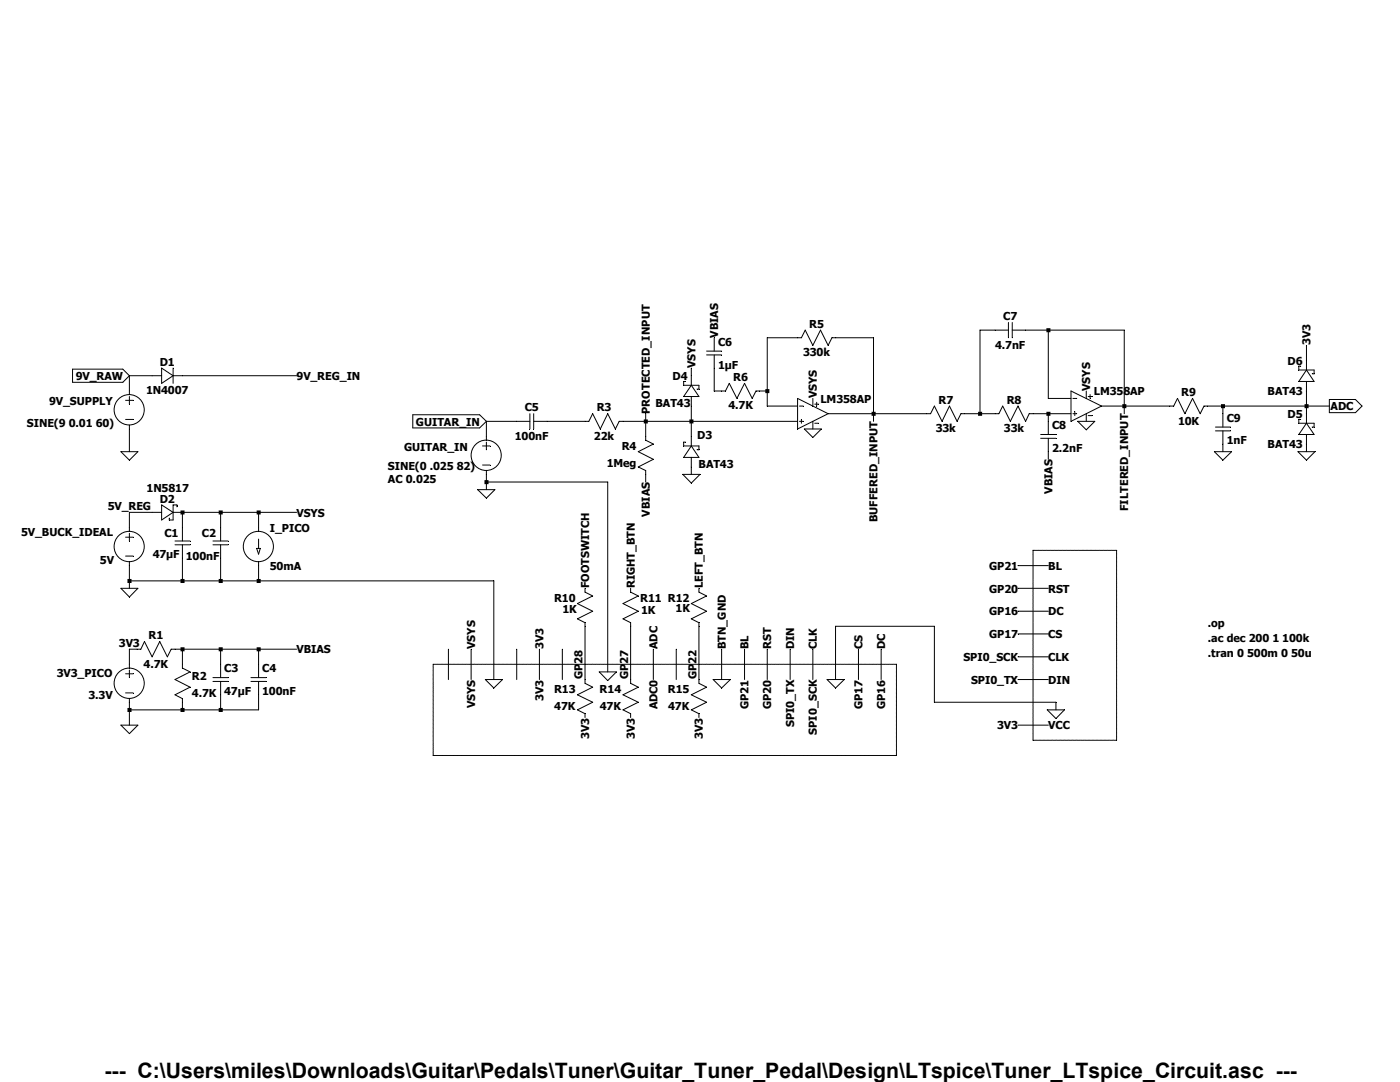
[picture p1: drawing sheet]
Version 4
SHEET 1 3036 1332
WIRE 1952 80 1920 80
WIRE 2064 80 2016 80
WIRE 2224 80 2064 80
WIRE 1536 96 1472 96
WIRE 1696 96 1616 96
WIRE 2608 144 2608 112
WIRE 176 176 128 176
WIRE 480 176 240 176
WIRE 1312 176 1312 160
WIRE 128 208 128 176
WIRE 1360 208 1360 160
WIRE 1376 208 1360 208
WIRE 1472 208 1472 96
WIRE 1472 208 1456 208
WIRE 2064 224 2064 80
WIRE 2112 224 2064 224
WIRE 1472 240 1472 208
WIRE 1536 240 1472 240
WIRE 2224 240 2224 80
WIRE 2224 240 2176 240
WIRE 2320 240 2224 240
WIRE 2432 240 2400 240
WIRE 2608 240 2608 208
WIRE 2608 240 2432 240
WIRE 2656 240 2608 240
WIRE 1696 256 1696 96
WIRE 1696 256 1600 256
WIRE 1808 256 1696 256
WIRE 1920 256 1920 80
WIRE 1920 256 1888 256
WIRE 1952 256 1920 256
WIRE 2064 256 2032 256
WIRE 2112 256 2064 256
WIRE 2224 256 2224 240
WIRE 2432 256 2432 240
WIRE 2608 256 2608 240
WIRE 944 272 880 272
WIRE 1088 272 1008 272
WIRE 1216 272 1216 256
WIRE 1216 272 1168 272
WIRE 1312 272 1312 240
WIRE 1312 272 1216 272
WIRE 1536 272 1312 272
WIRE 1696 272 1696 256
WIRE 2064 272 2064 256
WIRE 880 304 880 272
WIRE 1216 304 1216 272
WIRE 1312 304 1312 272
WIRE 128 336 128 288
WIRE 2432 336 2432 320
WIRE 2608 336 2608 320
WIRE 2064 352 2064 336
WIRE 1312 384 1312 368
WIRE 880 400 880 384
WIRE 1136 400 880 400
WIRE 1216 400 1216 384
WIRE 880 416 880 400
WIRE 176 464 128 464
WIRE 320 464 240 464
WIRE 400 464 320 464
WIRE 480 464 400 464
WIRE 128 496 128 464
WIRE 240 496 240 464
WIRE 320 496 320 464
WIRE 400 496 400 464
WIRE 2064 576 2000 576
WIRE 128 608 128 576
WIRE 240 608 240 560
WIRE 240 608 128 608
WIRE 320 608 320 560
WIRE 320 608 240 608
WIRE 400 608 400 576
WIRE 400 608 320 608
WIRE 896 608 400 608
WIRE 128 624 128 608
WIRE 2064 624 2000 624
WIRE 2064 672 2000 672
WIRE 1824 704 1616 704
WIRE 2064 720 2000 720
WIRE 144 752 128 752
WIRE 240 752 224 752
WIRE 320 752 240 752
WIRE 400 752 320 752
WIRE 480 752 400 752
WIRE 2064 768 2000 768
WIRE 128 784 128 752
WIRE 240 784 240 752
WIRE 320 784 320 752
WIRE 400 784 400 752
WIRE 1088 784 1088 704
WIRE 1184 784 1184 704
WIRE 1328 784 1328 704
WIRE 1136 800 1136 400
WIRE 800 816 800 752
WIRE 848 816 848 752
WIRE 896 816 896 608
WIRE 944 816 944 752
WIRE 992 816 992 752
WIRE 1040 816 1040 752
WIRE 1088 816 1088 784
WIRE 1184 816 1184 784
WIRE 1232 816 1232 752
WIRE 1280 816 1280 752
WIRE 1328 816 1328 784
WIRE 1376 816 1376 752
WIRE 1424 816 1424 752
WIRE 1472 816 1472 752
WIRE 1520 816 1520 752
WIRE 1568 816 1568 752
WIRE 1616 816 1616 704
WIRE 1664 816 1664 752
WIRE 1712 816 1712 752
WIRE 2064 816 2000 816
WIRE 1824 864 1824 704
WIRE 2080 864 1824 864
WIRE 128 880 128 864
WIRE 240 880 240 864
WIRE 240 880 128 880
WIRE 320 880 320 848
WIRE 320 880 240 880
WIRE 400 880 400 848
WIRE 400 880 320 880
WIRE 2080 880 2080 864
WIRE 128 912 128 880
WIRE 2064 912 2000 912
FLAG 128 336 0
FLAG 128 176 9V_RAW
IOPIN 128 176 In
FLAG 480 176 9V_REG_IN
FLAG 128 624 0
FLAG 480 464 VSYS
FLAG 128 912 0
FLAG 480 752 VBIAS
FLAG 880 416 0
FLAG 1216 400 VBIAS
FLAG 1568 288 0
FLAG 1568 224 VSYS
FLAG 1216 256 PROTECTED_INPUT
FLAG 2144 272 0
FLAG 2144 208 VSYS
FLAG 2432 336 0
FLAG 2608 336 0
FLAG 2608 112 3V3
FLAG 128 752 3V3
FLAG 2656 240 ADC
IOPIN 2656 240 Out
FLAG 1696 272 BUFFERED_INPUT
FLAG 880 272 GUITAR_IN
IOPIN 880 272 In
FLAG 1360 96 VBIAS
FLAG 2064 352 VBIAS
FLAG 2224 256 FILTERED_INPUT
FLAG 128 464 5V_REG
FLAG 1312 160 VSYS
FLAG 1312 384 0
FLAG 848 816 VSYS
FLAG 896 816 0
FLAG 992 816 3V3
FLAG 1088 784 GP28
FLAG 1136 800 0
FLAG 1184 784 GP27
FLAG 1232 816 ADC0
FLAG 1328 784 GP22
FLAG 1376 816 0
FLAG 1424 816 GP21
FLAG 1472 816 GP20
FLAG 1520 816 SPI0_TX
FLAG 1568 816 SPI0_SCK
FLAG 1616 816 0
FLAG 1664 816 GP17
FLAG 1712 816 GP16
FLAG 848 752 VSYS
FLAG 992 752 3V3
FLAG 1088 624 FOOTSWITCH
FLAG 1184 624 RIGHT_BTN
FLAG 1232 752 ADC
FLAG 1328 624 LEFT_BTN
FLAG 1376 752 BTN_GND
FLAG 2064 912 VCC
FLAG 2080 880 0
FLAG 2064 816 DIN
FLAG 2064 768 CLK
FLAG 2064 720 CS
FLAG 2064 672 DC
FLAG 2064 624 RST
FLAG 2064 576 BL
FLAG 2000 912 3V3
FLAG 1088 896 3V3
FLAG 1184 896 3V3
FLAG 1328 896 3V3
FLAG 2000 768 SPI0_SCK
FLAG 1568 752 CLK
FLAG 2000 816 SPI0_TX
FLAG 1520 752 DIN
FLAG 1472 752 RST
FLAG 2000 624 GP20
FLAG 1712 752 DC
FLAG 2000 672 GP16
FLAG 2000 720 GP17
FLAG 1664 752 CS
FLAG 1424 752 BL
FLAG 2000 576 GP21
SYMBOL voltage 128 192 R0
WINDOW 0 -169 36 Left 2
WINDOW 3 -216 83 Left 2
WINDOW 123 0 0 Left 0
WINDOW 39 0 0 Left 0
SYMATTR InstName 9V_SUPPLY
SYMATTR Value SINE(9 0.01 60)
SYMBOL diode 176 192 R270
WINDOW 0 32 32 VTop 2
WINDOW 3 0 32 VBottom 2
SYMATTR InstName D1
SYMATTR Value 1N4007
SYMBOL voltage 128 480 R0
WINDOW 0 -228 25 Left 2
WINDOW 3 -62 84 Left 2
WINDOW 123 0 0 Left 0
WINDOW 39 0 0 Left 0
SYMATTR InstName 5V_BUCK_IDEAL
SYMATTR Value 5V
SYMBOL schottky 176 480 R270
WINDOW 0 32 32 VTop 2
WINDOW 3 82 33 VBottom 2
SYMATTR InstName D2
SYMATTR Value 1N5817
SYMATTR Description Diode
SYMATTR Type diode
SYMBOL current 400 496 R0
WINDOW 123 0 0 Left 0
WINDOW 39 0 0 Left 0
SYMATTR InstName I_PICO
SYMATTR Value 50mA
SYMBOL voltage 128 768 R0
WINDOW 0 -153 34 Left 2
WINDOW 3 -86 81 Left 2
WINDOW 123 0 0 Left 0
WINDOW 39 0 0 Left 0
SYMATTR InstName 3V3_PICO
SYMATTR Value 3.3V
SYMBOL res 240 736 R90
WINDOW 0 0 56 VBottom 2
WINDOW 3 32 56 VTop 2
SYMATTR InstName R1
SYMATTR Value 4.7K
SYMBOL res 224 768 R0
SYMATTR InstName R2
SYMATTR Value 4.7K
SYMBOL cap 304 784 R0
SYMATTR InstName C3
SYMATTR Value 47µF
SYMBOL cap 384 784 R0
SYMATTR InstName C4
SYMATTR Value 100nF
SYMBOL voltage 880 288 R0
WINDOW 0 -173 37 Left 2
WINDOW 3 -207 77 Left 2
WINDOW 123 -207 105 Left 2
WINDOW 39 0 0 Left 0
SYMATTR InstName GUITAR_IN
SYMATTR Value SINE(0 .025 82)
SYMATTR Value2 AC 0.025
SYMBOL cap 1008 256 R90
WINDOW 0 0 32 VBottom 2
WINDOW 3 32 32 VTop 2
SYMATTR InstName C5
SYMATTR Value 100nF
SYMBOL res 1184 256 R90
WINDOW 0 0 56 VBottom 2
WINDOW 3 32 56 VTop 2
SYMATTR InstName R3
SYMATTR Value 22k
SYMBOL res 1232 400 R180
WINDOW 0 36 76 Left 2
WINDOW 3 36 40 Left 2
SYMATTR InstName R4
SYMATTR Value 1Meg
SYMBOL res 2416 224 R90
WINDOW 0 0 56 VBottom 2
WINDOW 3 32 56 VTop 2
SYMATTR InstName R9
SYMATTR Value 10K
SYMBOL cap 2416 256 R0
SYMATTR InstName C9
SYMATTR Value 1nF
SYMBOL schottky 2624 320 R180
WINDOW 0 24 64 Left 2
WINDOW 3 24 0 Left 2
SYMATTR InstName D5
SYMATTR Value BAT54
SYMATTR Description Diode
SYMATTR Type diode
SYMBOL schottky 2624 208 R180
WINDOW 0 24 64 Left 2
WINDOW 3 24 0 Left 2
SYMATTR InstName D6
SYMATTR Value BAT54
SYMATTR Description Diode
SYMATTR Type diode
SYMBOL res 1632 80 R90
WINDOW 0 0 56 VBottom 2
WINDOW 3 32 56 VTop 2
SYMATTR InstName R5
SYMATTR Value 330k
SYMBOL res 1472 192 R90
WINDOW 0 0 56 VBottom 2
WINDOW 3 32 56 VTop 2
SYMATTR InstName R6
SYMATTR Value 4.7K
SYMBOL cap 2048 272 R0
SYMATTR InstName C8
SYMATTR Value 2.2nF
SYMBOL res 2048 240 R90
WINDOW 0 0 56 VBottom 2
WINDOW 3 32 56 VTop 2
SYMATTR InstName R8
SYMATTR Value 33k
SYMBOL res 1904 240 R90
WINDOW 0 0 56 VBottom 2
WINDOW 3 32 56 VTop 2
SYMATTR InstName R7
SYMATTR Value 33k
SYMBOL cap 2016 64 R90
WINDOW 0 0 32 VBottom 2
WINDOW 3 32 32 VTop 2
SYMATTR InstName C7
SYMATTR Value 4.7nF
SYMBOL OpAmps\\UniversalOpAmp2 1568 256 R0
SYMATTR InstName U1
SYMATTR Value2 Avol=100k GBW=700k Slew=300k
SYMATTR SpiceLine Ilimit=20m Rail=0 Vos=2m
SYMBOL OpAmps\\UniversalOpAmp2 2144 240 R0
SYMATTR InstName U2
SYMATTR Value2 Avol=100k GBW=700k Slew=300k
SYMATTR SpiceLine Ilimit=20m Rail=0 Vos=2m
SYMBOL cap 224 496 R0
WINDOW 0 -22 11 Left 2
WINDOW 3 -47 55 Left 2
SYMATTR InstName C1
SYMATTR Value 47µF
SYMBOL cap 1344 96 R0
SYMATTR InstName C6
SYMATTR Value 1µF
SYMBOL schottky 1328 368 R180
WINDOW 0 -28 68 Left 2
WINDOW 3 -73 6 Left 2
SYMATTR InstName D3
SYMATTR Value BAT54
SYMATTR Description Diode
SYMATTR Type diode
SYMBOL schottky 1328 240 R180
WINDOW 0 24 64 Left 2
WINDOW 3 18 7 Left 2
SYMATTR InstName D4
SYMATTR Value BAT54
SYMATTR Description Diode
SYMATTR Type diode
SYMBOL cap 304 496 R0
WINDOW 0 -23 11 Left 2
WINDOW 3 -57 60 Left 2
SYMATTR InstName C2
SYMATTR Value 100nF
SYMBOL res 1104 720 R180
WINDOW 0 36 76 Left 2
WINDOW 3 33 53 Left 2
SYMATTR InstName R10
SYMATTR Value 1K
SYMBOL res 1168 608 R0
WINDOW 0 36 35 Left 2
WINDOW 3 38 60 Left 2
SYMATTR InstName R11
SYMATTR Value 1K
SYMBOL res 1344 720 R180
WINDOW 0 36 76 Left 2
WINDOW 3 35 55 Left 2
SYMATTR InstName R12
SYMATTR Value 1K
SYMBOL res 1104 912 R180
WINDOW 0 36 76 Left 2
WINDOW 3 36 40 Left 2
SYMATTR InstName R13
SYMATTR Value 47K
SYMBOL res 1200 912 R180
WINDOW 0 36 76 Left 2
WINDOW 3 36 40 Left 2
SYMATTR InstName R14
SYMATTR Value 47K
SYMBOL res 1344 912 R180
WINDOW 0 36 76 Left 2
WINDOW 3 36 40 Left 2
SYMATTR InstName R15
SYMATTR Value 47K
TEXT 2400 696 Left 2 ;.op
TEXT 2400 728 Left 2 ;.ac dec 200 1 100k
TEXT 2400 760 Left 2 !.tran 0 500m 0 50u
RECTANGLE Normal 1744 976 768 784 2
RECTANGLE Normal 2208 944 2032 544 2
